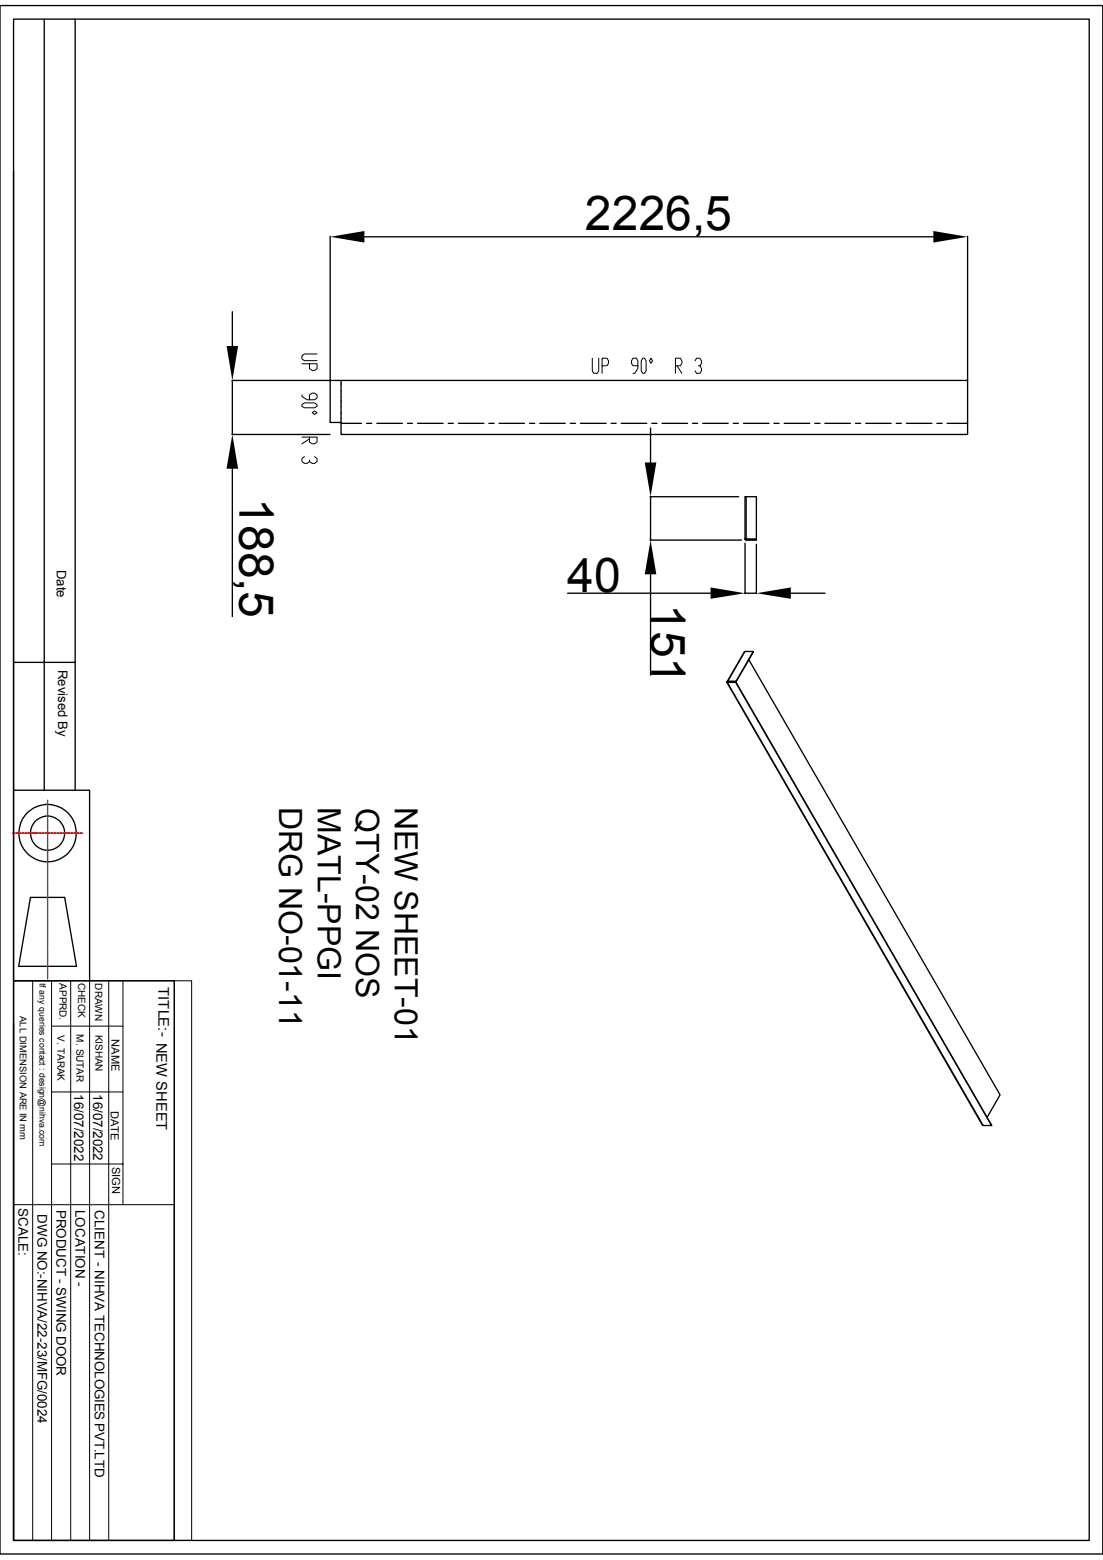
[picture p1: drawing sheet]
<svg xmlns="http://www.w3.org/2000/svg" width="210mm" height="297mm" viewBox="0 0 210 297" stroke-linecap="round" stroke-linejoin="round" font-family="sans-serif">
<g fill="none" stroke="#000" stroke-width=".25">
<path d="M0 1.1h210v294.8h-210zM2.6 3.6h204.8v289.7h-204.8zM8.4 3.6v146.9M14.3 3.6v146.9M2.6 32.6v117.9h14.5v36.2M44.2 59.4v6.5M62.9 45v27.4M69.4 45.1h108.3M184.2 45v27.4M44.2 72.4h18.7M44.2 72.4v10.3M62.9 72.4h121.3v10.3h-119.3v-2.3h-2z"/>
<path d="M64.9 80v.4M64.9 72.4v.5M64.9 73v.2M64.9 73.3v.7M64.9 74.2v.1M64.9 74.4v.7M64.9 75.3v.1M64.9 75.5v.7M64.9 76.4v.1M64.9 76.6v.7M64.9 77.5v.1M64.9 77.8v.6"/>
<path d="M64.9 78.6v.1M64.9 78.9v.6M64.9 79.7v.1M44.2 82.7h18.6M44.2 89.2v28.2M64.9 80.6h3.9M69.8 80.6h1M71.8 80.6h4.8M77.6 80.6h.9M79.5 80.6h4.9M85.3 80.6h1M87.3 80.6h4.8"/>
<path d="M93.1 80.6h1M95 80.6h4.9M100.8 80.6h1M102.8 80.6h4.8M108.6 80.6h1M110.5 80.6h4.9M116.4 80.6h.9M118.3 80.6h4.8M123.8 94.6h16.8M123.9 81.5v6.6M123.9 94.6v8.2M124.1 80.6h1"/>
<path d="M126.1 80.6h4.8M131.9 80.6h.9M133.8 80.6h4.8M139.6 80.6h1M141.6 80.6h4.8M142.1 94.6v8h1.9v-8h-2.1v8M147.4 80.6h.9M149.3 80.6h4.9M155.2 80.6h.9M157.1 80.6h4.8M162.9 80.6h1M164.8 80.6h4.9"/>
<path d="M170.6 80.6h1M172.6 80.6h4.8M178.4 80.6h1M180.3 80.6h3.9M108.1 112.9h27.2M123.8 102.8h17.4M123.9 109.3v19.2M141.9 102.6l.2 .2M141.9 102.6h.2M141.9 103.4v9.6M141.9 112.9h2.1M141.9 102.6l.2 .1"/>
<path d="M142.1 102.7h1.9l-1.9 .1M142.1 102.7v.1M144 103.6v9.4M150.6 112.9h6.5M2.6 126.1h11.7M138.4 129.8l48.8 84.5h1.6M138.4 129.8l.1 .1M138.4 129.9l48.7 84.3M138.5 129.9h1.6zM138.5 129.8v.1M138.6 129.7h1.6M138.6 129.8l-.1 .1"/>
<path d="M140.1 129.9l48.7 84.4-48.7-84.4M141.8 124h1.6l-3.2 5.7h-1.6zM141.8 124.1l-3.3 5.7M142.6 125.6l47.8 82.8-2.4 4.3M143.4 124l-3.2 5.8M2.6 150.5v36.2M5.8 170.9h6.5l2.3 13.1h-11zM2.6 186.7h30.6v106.6h-30.6zM2.6 194.8v98.5M187.1 214.2h.1"/>
<circle cx="9.1" cy="158.6" r="5.5"/>
<circle cx="9.1" cy="158.6" r="3.3"/>
</g>
<g fill="none" stroke="#000" stroke-width=".19">
<path d="M57.5 77l.5-.3h1.9l.5 .3v.3l-.5 .3h-1.9l-.5-.3zM57.5 75.2v.3l1 .6h1.4l.5-.3v-.6l-.5-.4h-.5l-.5 .4v.9M57.5 69.3h2.9v.9l-.5 .3h-.5l-.5-.3v-.9M59.4 78.6l.5-.3 .5 .3-.5 .3zM60.4 67.4h-2.4l-.5 .3v.6l.5 .4h2.4M112.8 68.2v2.4l.3 .5h.6l.3-.5v-2.4M114.6 69.6h1l.3-.4v-.5l-.3-.5h-1v2.9M121.5 69.6h-1l-.3-.4v-.5l.3-.5h.7l.3 .5v1.4l-.6 1h-.4M122.4 68.2h.3l.3 .5v1.9l-.3 .5h-.3l-.3-.5v-1.9zM124 68.2l.2 .5-.2 .5-.3-.5zM128.6 69.6h.9l.3-.4v-.5l-.3-.5h-.9v2.9M128.9 69.6l.9 1.5"/>
<path d="M132.3 68.7l.3-.5h.7l.3 .5v.5l-.3 .4h-.3M133.3 69.6l.3 .5v.5l-.3 .5h-.7l-.3-.5M57.5 83.2h2.9v1l-.5 .3h-.5l-.5-.3v-1M58 87l-.5 .3v.6l.5 .3h.5l.4-.3M58.9 83.6l-1.4 .9M59.9 87l.5 .3v.6l-.5 .3h-.5l-.5-.3v-.3M2.6 186.7h30.6M6.2 186.7v106.6M9.8 195.4h13.6M9.8 186.7v106.6M13.5 186.7v106.6M17.1 186.7v106.6"/>
<path d="M20.7 186.7v106.6M23.4 186.7v42.7M33.2 186.7h3.3v106.6h-3.3zM9.8 207.9h13.6M2.6 229.4h30.6v63.9M9.8 221.6h13.6"/>
</g>
<path d="M62.9 45.1l6.5-1.1v2.2zM177.7 44l6.5 1.1-6.5 1.1zM43.1 65.9h2.2l-1.1 6.5zM44.2 82.7l1.1 6.5h-2.2zM122.8 88.1h2.2l-1.1 6.5zM123.9 102.8l1.1 6.5h-2.2zM135.3 111.8l6.6 1.1-6.6 1.1zM144 112.9l6.6-1.1v2.2z" fill="#000"/>
<g fill="none" stroke="#f00" stroke-width=".25">
<path d="M2.4 158.6h.2M2.7 158.6h.1M2.8 158.6h.3M3.2 158.6h.1M3.3 158.6h.4M3.8 158.6h.1M3.9 158.6h.3M4.3 158.6h.5M4.9 158.6h.4M5.4 158.6h1.2M6.7 158.6h.5M7.2 158.6h.5"/>
<path d="M7.8 158.6h.3M8.2 158.6h.1M8.3 158.6h.4M8.8 158.6h.1M8.9 158.6h.3M9.1 152.4v.3M9.1 152.7v.1M9.1 152.9v.3M9.1 153.3h.1M9.1 153.4v.4M9.1 153.8v.1M9.1 154v.3"/>
<path d="M9.1 154.4h.1M9.1 154.5v.4M9.1 154.9v.1M9.1 155.1v.3M9.1 155.5v.5M9.1 156v.5M9.1 156.6v1.2M9.1 157.9v.4M9.1 158.4v.5M9.1 159v.3M9.1 159.4h.1M9.1 159.5v.4"/>
<path d="M9.1 159.9v.1M9.3 158.6h.1M9.4 158.6h.4M9.9 158.6h.1M10 158.6h.3M10.4 158.6h.1M10.5 158.6h.4M11 158.6h.4M11.5 158.6h.5M12.1 158.6h1.2M13.3 158.6h.5M13.9 158.6h.5"/>
<path d="M14.4 158.6h.4M14.9 158.6h.1M15 158.6h.3M15.4 158.6h.1M15.5 158.6h.2M9.1 160.1v.3M9.1 160.5h.1M9.1 160.6v.4M9.1 161v.1M9.1 161.2v.3M9.1 161.6v.5M9.1 162.1v.5"/>
<path d="M9.1 162.7v1.2M9.1 164v.4M9.1 164.5v.5M9.1 165.1v.4M9.1 165.6v.3M9.1 166v.1M9.1 166.2v.3M9.1 166.6h.1M9.1 166.7v.3M9.1 167.1v.1M9.1 167.3v.3M9.1 167.7h.1"/>
<path d="M9.1 167.8v.3M9.1 168.2v.5M9.1 168.8v.4M9.1 169.3v1.2M9.1 170.6v.5M9.1 171.2v.4M9.1 171.7v.3M9.1 172.1v.1M9.1 172.3v.3M9.1 172.7h.1M9.1 172.8v.3M9.1 173.2v.1"/>
<path d="M9.1 173.4v.3M9.1 173.8h.1M9.1 173.9v.3M9.1 174.3v.5M9.1 174.9v.4M9.1 175.4v.5M9.1 176v1.2M9.1 177.2v.5M9.1 177.8v.5M9.1 178.4v.3M9.1 178.8h.1M9.1 178.9v.3"/>
<path d="M9.1 179.3v.1M9.1 179.5v.3M9.1 179.9h.1M9.1 180v.3M9.1 180.4v.1M9.1 180.6v.3M9.1 181v.4M9.1 181.5v.5M9.1 182.1v1.2M9.1 183.3v.5M9.1 183.9v.5M9.1 184.4v.4"/>
<path d="M9.1 184.9h.1M9.1 185v.3M9.1 185.4v.1M9.1 185.5v.4M9.1 186h.1M9.1 186.1v.3"/>
</g>
<g font-size="9.1">
<text x="111.4" y="43.7">2226,5</text>
<text x="45.6" y="94.8" transform="rotate(90 45.6 94.8)">188,5</text>
<text x="108" y="112.8">40</text>
<text x="124" y="114.9" transform="rotate(90 124 114.9)">151</text>
</g>
<g font-size="6.1">
<text x="53.1" y="153.6" transform="rotate(90 53.1 153.6)">DRG NO-01-11</text>
<text x="60.5" y="153.7" transform="rotate(90 60.5 153.7)">MATL-PPGI</text>
<text x="67.8" y="153.8" transform="rotate(90 67.8 153.8)">QTY-02 NOS</text>
<text x="75.2" y="153.6" transform="rotate(90 75.2 153.6)">NEW SHEET-01</text>
</g>
<text font-size="2.8" x="30.2" y="188" transform="rotate(90 30.2 188)">TITLE:- NEW SHEET</text>
<g font-size="2.5">
<text x="10.8" y="108.5" transform="rotate(90 10.8 108.5)">Date</text>
<text x="11" y="127.5" transform="rotate(90 11 127.5)">Revised By</text>
<text x="14.1" y="208.4" transform="rotate(90 14.1 208.4)">16/07/2022</text>
<text x="17.7" y="208.3" transform="rotate(90 17.7 208.3)">16/07/2022</text>
<text x="3.5" y="230" transform="rotate(90 3.5 230)">SCALE:</text>
<text x="7.2" y="231.2" transform="rotate(90 7.2 231.2)">DWG NO:-NIHVA/22-23/MFG/0024</text>
<text x="10.8" y="230.3" transform="rotate(90 10.8 230.3)">PRODUCT - SWING DOOR</text>
<text x="14.4" y="230.3" transform="rotate(90 14.4 230.3)">LOCATION -</text>
<text x="18" y="230.4" transform="rotate(90 18 230.4)">CLIENT - NIHVA TECHNOLOGIES PVT.LTD</text>
</g>
<g font-size="2.1">
<text x="21.3" y="197.9" transform="rotate(90 21.3 197.9)">NAME</text>
<text x="21.1" y="211.5" transform="rotate(90 21.1 211.5)">DATE</text>
<text x="21.3" y="222.1" transform="rotate(90 21.3 222.1)">SIGN</text>
</g>
<g font-size="1.9">
<text x="11.3" y="187.2" transform="rotate(90 11.3 187.2)">APPRD.</text>
<text x="14.9" y="187.1" transform="rotate(90 14.9 187.1)">CHECK</text>
<text x="18.1" y="187.2" transform="rotate(90 18.1 187.2)">DRAWN</text>
<text x="11" y="197.1" transform="rotate(90 11 197.1)">V. TARAK</text>
<text x="14.6" y="196.9" transform="rotate(90 14.6 196.9)">M. SUTAR</text>
<text x="18.2" y="197" transform="rotate(90 18.2 197)">KISHAN</text>
</g>
<text font-size="1.8" x="3.8" y="193.4" transform="rotate(90 3.8 193.4)">ALL DIMENSION ARE IN mm</text>
<text font-size="1.7" x="7.5" y="187.2" transform="rotate(90 7.5 187.2)">If any queries contact : design@nihva.com</text>
</svg>
